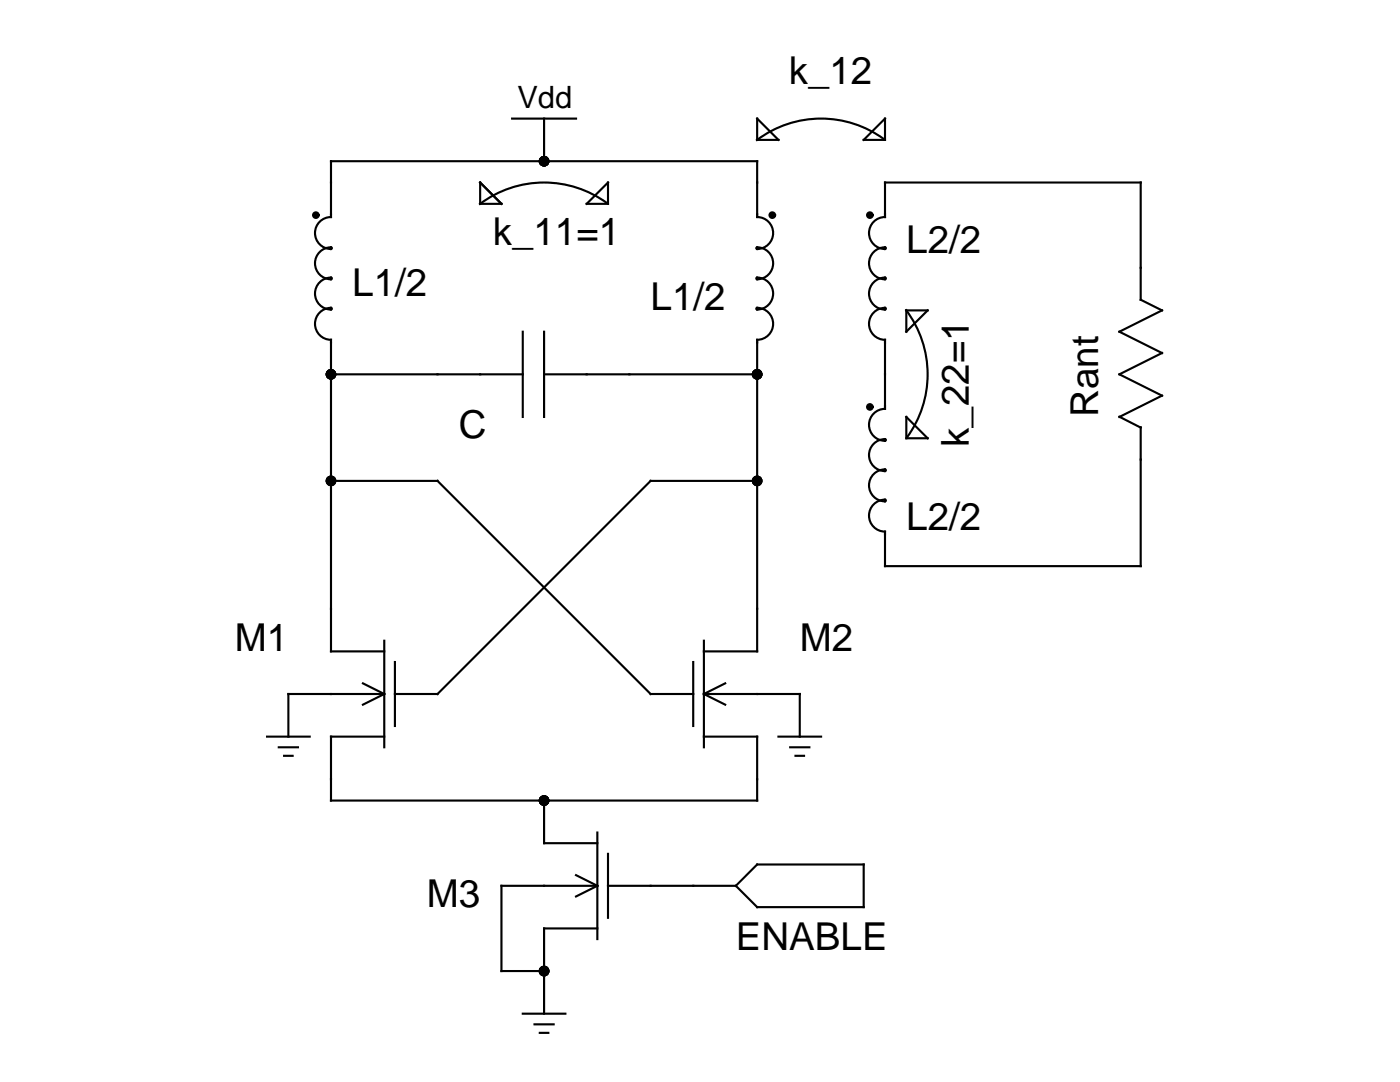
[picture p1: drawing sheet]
<svg xmlns="http://www.w3.org/2000/svg" width="279mm" height="216mm" viewBox="0 0 279 216" stroke-linecap="round" stroke-linejoin="round" font-family="sans-serif">
<g fill="none" stroke="#000" stroke-width=".43">
<path d="M95.8 36.4l4.3 4.3h-4.3zM102.2 23.7h12.8M108.6 23.7v8.5M121.3 36.4v4.3h-4.2zM151.1 23.7l4.3 4.2h-4.3zM176.4 27.7a21.3 21.3 0 0 0-25.3 .2M176.6 23.7v4.2h-4.2zM121.1 40.5a21.3 21.3 0 0 0-25.3 .2M66.1 74.7h38.2M104.3 66.2v17M108.6 74.7h42.5M108.6 66.2v17"/>
<path d="M180.8 61.9a21.3 21.3 0 0 1 .3 25.3M180.9 61.9h4.2l-4.2 4.3zM66.1 96h21.2l42.5 42.5h8.5M151.1 96h-21.3l-42.5 42.5h-8.5M180.9 83.2l4.2 4.3h-4.2zM223.4 83.2l8.5-4.3-8.5-4.2 8.5-4.3-8.5-4.2 8.5-4.3-4.2-2.1v-23.4h-51.1v6.9a3.2 3.2 0 0 0-3.2 3.2 3.2 3.2 0 0 0 3.3 3.1v-.2a3.1 3.1 0 0 0-3.3 3.1 3.1 3.1 0 0 0 3.3 3.2v-.3a3.1 3.1 0 0 0-3.3 3.2 3.1 3.1 0 0 0 3.3 3.1v-.2a3.2 3.2 0 0 0-3.3 3.1 3.2 3.2 0 0 0 3.2 3.2v13.8a3.2 3.2 0 0 0-3.2 3.2 3.2 3.2 0 0 0 3.3 3.1v-.2a3.1 3.1 0 0 0-3.3 3.1 3.1 3.1 0 0 0 3.3 3.1v-.2a3.1 3.1 0 0 0-3.3 3.1 3.1 3.1 0 0 0 3.3 3.2v-.3a3.2 3.2 0 0 0-3.3 3.2 3.2 3.2 0 0 0 3.2 3.2v6.9h51.1v-27.8M223.4 83.2l4.3 2.1M72.4 136.4l4.3 2.1M76.7 130h-10.6v-62.2a3.2 3.2 0 0 1-3.2-3.2 3.2 3.2 0 0 1 3.3-3.1v.2a3.1 3.1 0 0 1-3.3-3.1 3.1 3.1 0 0 1 3.3-3.2v.3a3.1 3.1 0 0 1-3.3-3.2 3.1 3.1 0 0 1 3.3-3.1v.2a3.2 3.2 0 0 1-3.3-3.1 3.2 3.2 0 0 1 3.2-3.2v-11.1h85v11.1a3.2 3.2 0 0 1 3.2 3.2 3.2 3.2 0 0 1-3.3 3.1v-.2a3.1 3.1 0 0 1 3.3 3.1 3.1 3.1 0 0 1-3.3 3.2v-.3a3.1 3.1 0 0 1 3.3 3.2 3.1 3.1 0 0 1-3.3 3.1v-.2a3.2 3.2 0 0 1 3.3 3.1 3.2 3.2 0 0 1-3.2 3.2v62.2h-10.6M76.7 138.5h-19.1v8.5M76.7 127.8v21.3M76.7 138.5l-4.3 2.1"/>
<path d="M78.8 132.1v12.8M138.3 132.1v12.8M140.5 127.8v21.3M140.5 138.5h19.1v8.5M140.5 138.5l4.2 2.1M144.7 136.4l-4.2 2.1M53.3 147h8.5M55.6 149.1h3.9M56.7 150.8h1.7M76.7 147h-10.6v12.7h85v-12.7h-10.6M108.6 159.7v8.5h10.6M155.4 147h8.5"/>
<path d="M157.7 149.1h3.8M158.8 150.8h1.7M115 174.6l4.2 2.2M119.2 166.1v21.3M119.2 176.8h-19.1v17h8.5M119.2 176.8l-4.2 2.1M121.3 170.4v12.7M121.3 176.8h25.6M151.1 172.5h21.3v8.5h-21.3l-4.2-4.2zM119.2 185.3h-10.6v17M104.3 202.3h8.5M106.7 204.4h3.8"/>
<path d="M107.7 206.1h1.7"/>
<circle cx="63" cy="42.9" r=".55"/>
<circle cx="154.1" cy="42.9" r=".55"/>
<circle cx="173.6" cy="42.9" r=".55"/>
<circle cx="173.6" cy="81.2" r=".55"/>
</g>
<g fill="#000">
<circle cx="108.6" cy="32.2" r="1.06"/>
<circle cx="63" cy="42.9" r=".55"/>
<circle cx="154.1" cy="42.9" r=".55"/>
<circle cx="173.6" cy="42.9" r=".55"/>
<circle cx="66.1" cy="74.7" r="1.06"/>
<circle cx="151.1" cy="74.7" r="1.06"/>
<circle cx="66.1" cy="96" r="1.06"/>
<circle cx="151.1" cy="96" r="1.06"/>
<circle cx="173.6" cy="81.2" r=".55"/>
<circle cx="108.6" cy="159.7" r="1.06"/>
<circle cx="108.6" cy="193.8" r="1.06"/>
</g>
<g font-size="7.7">
<text x="157.4" y="16.7">k_12</text>
<text x="98.4" y="48.9">k_11=1</text>
<text x="180.9" y="50.5">L2/2</text>
<text x="70.3" y="59">L1/2</text>
<text x="129.8" y="61.9">L1/2</text>
<text x="219.1" y="83.2" transform="rotate(-90 219.1 83.2)">Rant</text>
<text x="91.6" y="87.5">C</text>
<text x="193.4" y="89.2" transform="rotate(-90 193.4 89.2)">k_22=1</text>
<text x="180.9" y="105.8">L2/2</text>
<text x="46.9" y="130">M1</text>
<text x="159.6" y="130">M2</text>
<text x="85.2" y="181">M3</text>
<text x="146.9" y="189.5">ENABLE</text>
</g>
<text font-size="6.1" x="103.3" y="21.5">Vdd</text>
</svg>
